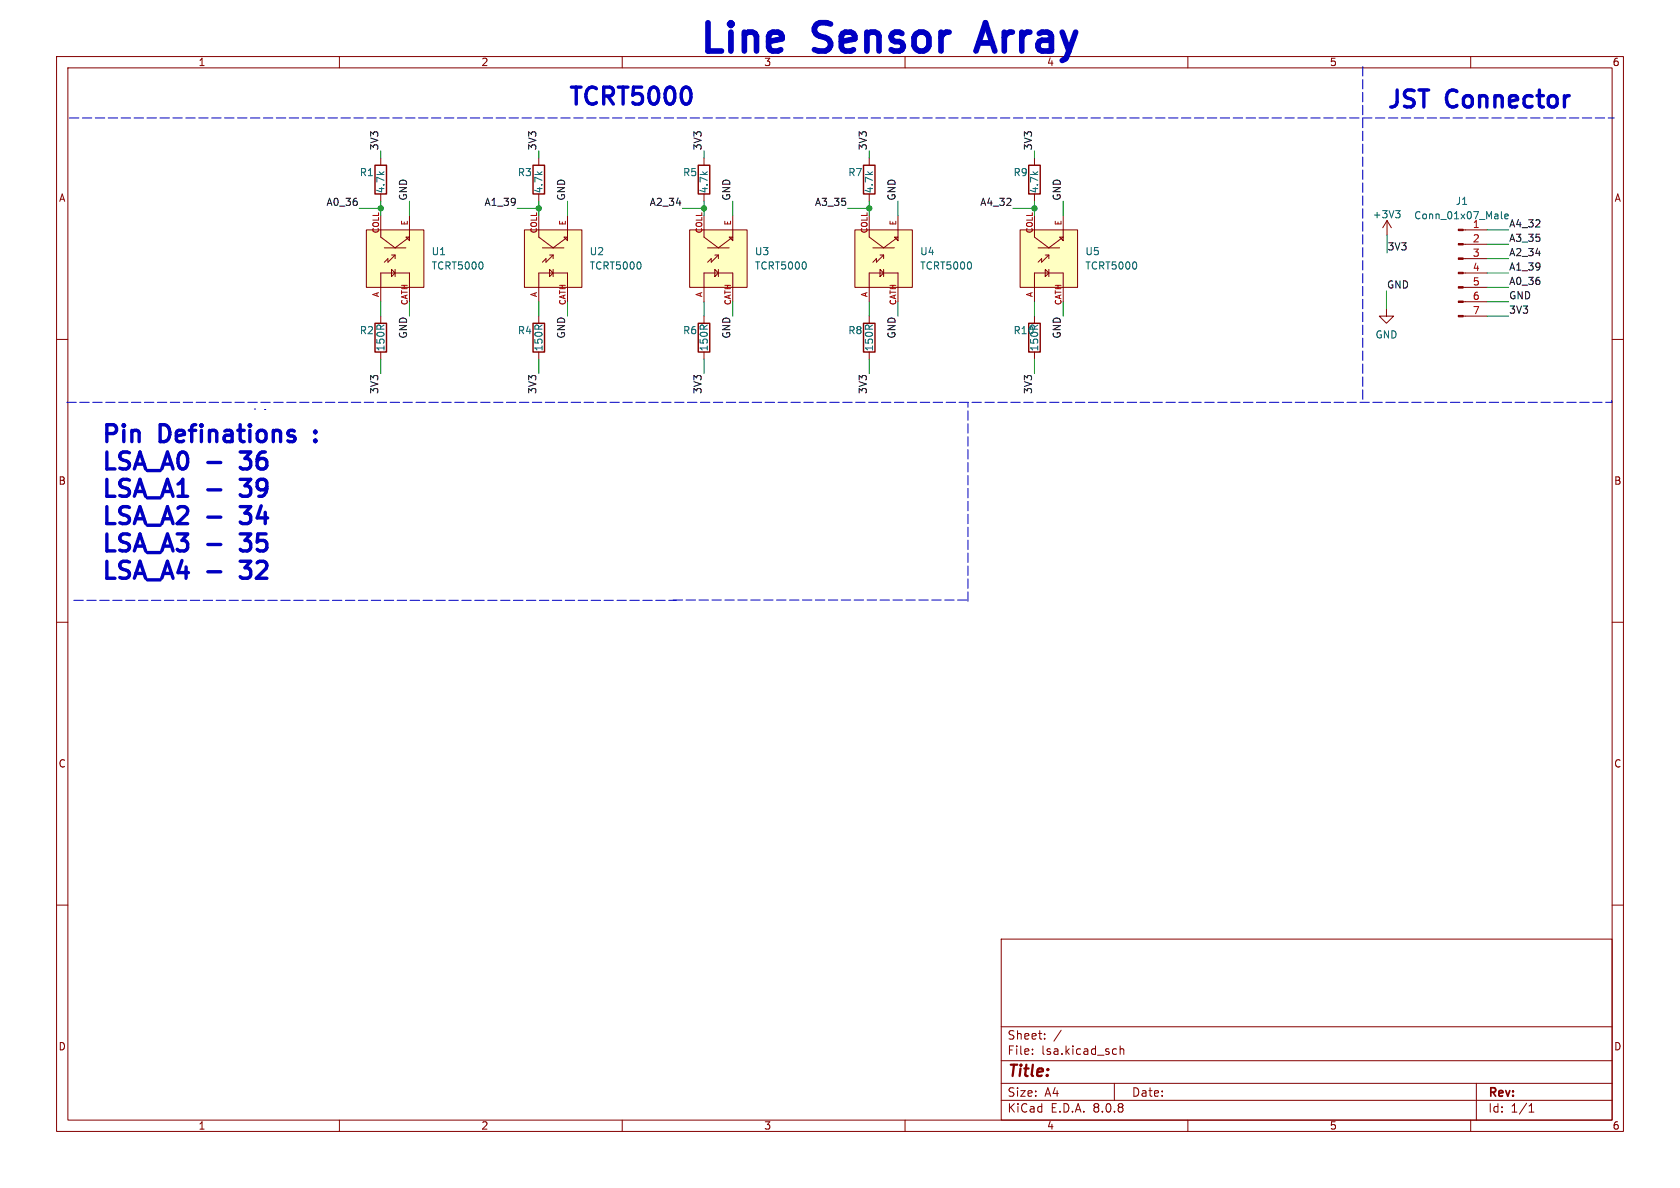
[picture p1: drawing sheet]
(kicad_sch
 (version 20231120)
 (generator "eeschema")
 (generator_version "8.0")
 (paper "A4")
 (lib_symbols
  (symbol "Connector:Conn_01x07_Male"
   (pin_names
    (offset 1.016) hide) (exclude_from_sim no) (in_bom yes) (on_board yes)
   (property "Reference" "J" (at 0 10.16 0) (effects (font (size 1.27 1.27))))
   (property "Value" "Conn_01x07_Male" (at 0 -10.16 0) (effects (font (size 1.27 1.27))))
   (property "Footprint" "" (at 0 0 0) (effects (font (size 1.27 1.27)) (hide yes)))
   (property "Datasheet" "~" (at 0 0 0) (effects (font (size 1.27 1.27)) (hide yes)))
   (property "Description" "Generic connector, single row, 01x07, script generated (kicad-library-utils/schlib/autogen/connector/)" (at 0 0 0) (effects (font (size 1.27 1.27)) (hide yes)))
   (symbol "Conn_01x07_Male_1_1"
    (polyline (pts (xy 1.27 -7.62) (xy 0.8636 -7.62)) (stroke (width 0.1524) (type default)) (fill (type none)))
    (polyline (pts (xy 1.27 -5.08) (xy 0.8636 -5.08)) (stroke (width 0.1524) (type default)) (fill (type none)))
    (polyline (pts (xy 1.27 -2.54) (xy 0.8636 -2.54)) (stroke (width 0.1524) (type default)) (fill (type none)))
    (polyline (pts (xy 1.27 0) (xy 0.8636 0)) (stroke (width 0.1524) (type default)) (fill (type none)))
    (polyline (pts (xy 1.27 2.54) (xy 0.8636 2.54)) (stroke (width 0.1524) (type default)) (fill (type none)))
    (polyline (pts (xy 1.27 5.08) (xy 0.8636 5.08)) (stroke (width 0.1524) (type default)) (fill (type none)))
    (polyline (pts (xy 1.27 7.62) (xy 0.8636 7.62)) (stroke (width 0.1524) (type default)) (fill (type none)))
    (rectangle (start 0.8636 -7.493) (end 0 -7.747) (stroke (width 0.1524) (type default)) (fill (type outline)))
    (rectangle (start 0.8636 -4.953) (end 0 -5.207) (stroke (width 0.1524) (type default)) (fill (type outline)))
    (rectangle (start 0.8636 -2.413) (end 0 -2.667) (stroke (width 0.1524) (type default)) (fill (type outline)))
    (rectangle (start 0.8636 0.127) (end 0 -0.127) (stroke (width 0.1524) (type default)) (fill (type outline)))
    (rectangle (start 0.8636 2.667) (end 0 2.413) (stroke (width 0.1524) (type default)) (fill (type outline)))
    (rectangle (start 0.8636 5.207) (end 0 4.953) (stroke (width 0.1524) (type default)) (fill (type outline)))
    (rectangle (start 0.8636 7.747) (end 0 7.493) (stroke (width 0.1524) (type default)) (fill (type outline)))
    (pin passive line (at 5.08 7.62 180) (length 3.81) (name "Pin_1" (effects (font (size 1.27 1.27)))) (number "1" (effects (font (size 1.27 1.27)))))
    (pin passive line (at 5.08 5.08 180) (length 3.81) (name "Pin_2" (effects (font (size 1.27 1.27)))) (number "2" (effects (font (size 1.27 1.27)))))
    (pin passive line (at 5.08 2.54 180) (length 3.81) (name "Pin_3" (effects (font (size 1.27 1.27)))) (number "3" (effects (font (size 1.27 1.27)))))
    (pin passive line (at 5.08 0 180) (length 3.81) (name "Pin_4" (effects (font (size 1.27 1.27)))) (number "4" (effects (font (size 1.27 1.27)))))
    (pin passive line (at 5.08 -2.54 180) (length 3.81) (name "Pin_5" (effects (font (size 1.27 1.27)))) (number "5" (effects (font (size 1.27 1.27)))))
    (pin passive line (at 5.08 -5.08 180) (length 3.81) (name "Pin_6" (effects (font (size 1.27 1.27)))) (number "6" (effects (font (size 1.27 1.27)))))
    (pin passive line (at 5.08 -7.62 180) (length 3.81) (name "Pin_7" (effects (font (size 1.27 1.27)))) (number "7" (effects (font (size 1.27 1.27)))))))
  (symbol "Device:R"
   (pin_numbers hide)
   (pin_names
    (offset 0)) (exclude_from_sim no) (in_bom yes) (on_board yes)
   (property "Reference" "R" (at 2.032 0 90) (effects (font (size 1.27 1.27))))
   (property "Value" "R" (at 0 0 90) (effects (font (size 1.27 1.27))))
   (property "Footprint" "" (at -1.778 0 90) (effects (font (size 1.27 1.27)) (hide yes)))
   (property "Datasheet" "~" (at 0 0 0) (effects (font (size 1.27 1.27)) (hide yes)))
   (property "Description" "Resistor" (at 0 0 0) (effects (font (size 1.27 1.27)) (hide yes)))
   (symbol "R_0_1"
    (rectangle (start -1.016 -2.54) (end 1.016 2.54) (stroke (width 0.254) (type default)) (fill (type none))))
   (symbol "R_1_1"
    (pin passive line (at 0 3.81 270) (length 1.27) (name "~" (effects (font (size 1.27 1.27)))) (number "1" (effects (font (size 1.27 1.27)))))
    (pin passive line (at 0 -3.81 90) (length 1.27) (name "~" (effects (font (size 1.27 1.27)))) (number "2" (effects (font (size 1.27 1.27)))))))
  (symbol "TCRT5000:TCRT5000"
   (pin_names
    (offset 1.016) hide) (exclude_from_sim no) (in_bom yes) (on_board yes)
   (property "Reference" "U" (at -5.08 5.715 0) (effects (font (size 1.27 1.27)) (justify left bottom)))
   (property "Value" "TCRT5000" (at -5.08 -5.715 0) (effects (font (size 1.27 1.27)) (justify left bottom)))
   (property "Footprint" "OPTO_TCRT5000" (at 0 0 0) (effects (font (size 1.27 1.27)) (justify left bottom) (hide yes)))
   (property "Datasheet" "" (at 0 0 0) (effects (font (size 1.27 1.27)) (justify left bottom) (hide yes)))
   (property "Description" "" (at 0 0 0) (effects (font (size 1.27 1.27)) (hide yes)))
   (property "MAXIMUM_PACKAGE_HEIGHT" "7.2mm" (at 0 0 0) (effects (font (size 1.27 1.27)) (justify left bottom) (hide yes)))
   (property "STANDARD" "Manufacturer recommendations" (at 0 0 0) (effects (font (size 1.27 1.27)) (justify left bottom) (hide yes)))
   (property "PARTREV" "1.7" (at 0 0 0) (effects (font (size 1.27 1.27)) (justify left bottom) (hide yes)))
   (property "MANUFACTURER" "Vishay" (at 0 0 0) (effects (font (size 1.27 1.27)) (justify left bottom) (hide yes)))
   (property "ki_locked" "" (at 0 0 0) (effects (font (size 1.27 1.27))))
   (symbol "TCRT5000_0_0"
    (rectangle (start -5.08 -5.08) (end 5.08 5.08) (stroke (width 0.1524) (type default)) (fill (type background)))
    (polyline (pts (xy -5.08 2.54) (xy -2.54 2.54)) (stroke (width 0.1524) (type default)) (fill (type none)))
    (polyline (pts (xy -3.175 0) (xy -1.905 0)) (stroke (width 0.1524) (type default)) (fill (type none)))
    (polyline (pts (xy -2.54 -2.54) (xy -5.08 -2.54)) (stroke (width 0.1524) (type default)) (fill (type none)))
    (polyline (pts (xy -2.54 2.54) (xy -2.54 -2.54)) (stroke (width 0.1524) (type default)) (fill (type none)))
    (polyline (pts (xy -0.635 1.27) (xy 0.635 0)) (stroke (width 0.1524) (type default)) (fill (type none)))
    (polyline (pts (xy -0.635 1.905) (xy 0 1.27)) (stroke (width 0.1524) (type default)) (fill (type none)))
    (polyline (pts (xy 0 1.27) (xy -0.635 1.27)) (stroke (width 0.1524) (type default)) (fill (type none)))
    (polyline (pts (xy 0.635 0) (xy 0 0)) (stroke (width 0.1524) (type default)) (fill (type none)))
    (polyline (pts (xy 0.635 0.635) (xy 0.635 0)) (stroke (width 0.1524) (type default)) (fill (type none)))
    (polyline (pts (xy 1.905 0) (xy 1.905 -1.905)) (stroke (width 0.1524) (type default)) (fill (type none)))
    (polyline (pts (xy 1.905 0) (xy 3.81 -2.54)) (stroke (width 0.1524) (type default)) (fill (type none)))
    (polyline (pts (xy 1.905 0) (xy 3.81 2.54)) (stroke (width 0.1524) (type default)) (fill (type none)))
    (polyline (pts (xy 1.905 1.905) (xy 1.905 0)) (stroke (width 0.1524) (type default)) (fill (type none)))
    (polyline (pts (xy 3.81 -2.54) (xy 5.08 -2.54)) (stroke (width 0.1524) (type default)) (fill (type none)))
    (polyline (pts (xy 3.81 2.54) (xy 5.08 2.54)) (stroke (width 0.1524) (type default)) (fill (type none)))
    (polyline (pts (xy -3.175 0.635) (xy -1.905 0.635) (xy -2.54 0) (xy -3.175 0.635)) (stroke (width 0.1524) (type default)) (fill (type background)))
    (polyline (pts (xy 3.175 -2.54) (xy 3.81 -2.54) (xy 3.81 -1.905) (xy 3.175 -2.54)) (stroke (width 0.1524) (type default)) (fill (type background)))
    (pin passive line (at -7.62 2.54 0) (length 2.54) (name "~" (effects (font (size 1.016 1.016)))) (number "A" (effects (font (size 1.016 1.016)))))
    (pin passive line (at -7.62 -2.54 0) (length 2.54) (name "~" (effects (font (size 1.016 1.016)))) (number "CATH" (effects (font (size 1.016 1.016)))))
    (pin passive line (at 7.62 2.54 180) (length 2.54) (name "~" (effects (font (size 1.016 1.016)))) (number "COLL" (effects (font (size 1.016 1.016)))))
    (pin passive line (at 7.62 -2.54 180) (length 2.54) (name "~" (effects (font (size 1.016 1.016)))) (number "E" (effects (font (size 1.016 1.016)))))))
  (symbol "power:+3V3"
   (power)
   (pin_names
    (offset 0)) (exclude_from_sim no) (in_bom yes) (on_board yes)
   (property "Reference" "#PWR" (at 0 -3.81 0) (effects (font (size 1.27 1.27)) (hide yes)))
   (property "Value" "+3V3" (at 0 3.556 0) (effects (font (size 1.27 1.27))))
   (property "Footprint" "" (at 0 0 0) (effects (font (size 1.27 1.27)) (hide yes)))
   (property "Datasheet" "" (at 0 0 0) (effects (font (size 1.27 1.27)) (hide yes)))
   (property "Description" "Power symbol creates a global label with name \"+3V3\"" (at 0 0 0) (effects (font (size 1.27 1.27)) (hide yes)))
   (symbol "+3V3_0_1"
    (polyline (pts (xy -0.762 1.27) (xy 0 2.54)) (stroke (width 0) (type default)) (fill (type none)))
    (polyline (pts (xy 0 0) (xy 0 2.54)) (stroke (width 0) (type default)) (fill (type none)))
    (polyline (pts (xy 0 2.54) (xy 0.762 1.27)) (stroke (width 0) (type default)) (fill (type none))))
   (symbol "+3V3_1_1"
    (pin power_in line (at 0 0 90) (length 0) hide (name "+3V3" (effects (font (size 1.27 1.27)))) (number "1" (effects (font (size 1.27 1.27)))))))
  (symbol "power:GND"
   (power)
   (pin_names
    (offset 0)) (exclude_from_sim no) (in_bom yes) (on_board yes)
   (property "Reference" "#PWR" (at 0 -6.35 0) (effects (font (size 1.27 1.27)) (hide yes)))
   (property "Value" "GND" (at 0 -3.81 0) (effects (font (size 1.27 1.27))))
   (property "Footprint" "" (at 0 0 0) (effects (font (size 1.27 1.27)) (hide yes)))
   (property "Datasheet" "" (at 0 0 0) (effects (font (size 1.27 1.27)) (hide yes)))
   (property "Description" "Power symbol creates a global label with name \"GND\" , ground" (at 0 0 0) (effects (font (size 1.27 1.27)) (hide yes)))
   (symbol "GND_0_1"
    (polyline (pts (xy 0 0) (xy 0 -1.27) (xy 1.27 -1.27) (xy 0 -2.54) (xy -1.27 -1.27) (xy 0 -1.27)) (stroke (width 0) (type default)) (fill (type none))))
   (symbol "GND_1_1"
    (pin power_in line (at 0 0 270) (length 0) hide (name "GND" (effects (font (size 1.27 1.27)))) (number "1" (effects (font (size 1.27 1.27))))))))
 (junction
  (at 182.88 36.83)
  (diameter 0)
  (color 0 0 0 0))
 (junction
  (at 124.46 36.83)
  (diameter 0)
  (color 0 0 0 0))
 (junction
  (at 153.67 36.83)
  (diameter 0)
  (color 0 0 0 0))
 (junction
  (at 67.31 36.83)
  (diameter 0)
  (color 0 0 0 0))
 (junction
  (at 95.25 36.83)
  (diameter 0)
  (color 0 0 0 0))
 (wire
  (pts (xy 153.67 63.5) (xy 153.67 66.04))
  (stroke (width 0) (type default)))
 (wire
  (pts (xy 100.33 35.56) (xy 100.33 38.1))
  (stroke (width 0) (type default)))
 (wire
  (pts (xy 182.88 53.34) (xy 182.88 55.88))
  (stroke (width 0) (type default)))
 (wire
  (pts (xy 245.2116 41.529) (xy 245.2116 44.704))
  (stroke (width 0) (type default)))
 (wire
  (pts (xy 187.96 35.56) (xy 187.96 38.1))
  (stroke (width 0) (type default)))
 (wire
  (pts (xy 179.07 36.83) (xy 182.88 36.83))
  (stroke (width 0) (type default)))
 (wire
  (pts (xy 72.39 35.56) (xy 72.39 38.1))
  (stroke (width 0) (type default)))
 (polyline
  (pts (xy 284.9372 70.7898) (xy 284.9372 71.12))
  (stroke (width 0) (type dash)))
 (wire
  (pts (xy 187.96 53.34) (xy 187.96 55.88))
  (stroke (width 0) (type default)))
 (wire
  (pts (xy 182.88 36.83) (xy 182.88 38.1))
  (stroke (width 0) (type default)))
 (wire
  (pts (xy 262.89 50.8) (xy 266.7 50.8))
  (stroke (width 0) (type default)))
 (wire
  (pts (xy 72.39 53.34) (xy 72.39 55.88))
  (stroke (width 0) (type default)))
 (wire
  (pts (xy 95.25 26.67) (xy 95.25 27.94))
  (stroke (width 0) (type default)))
 (wire
  (pts (xy 245.11 54.61) (xy 245.11 51.435))
  (stroke (width 0) (type default)))
 (polyline
  (pts (xy 240.919 11.7602) (xy 240.919 70.9422))
  (stroke (width 0) (type dash)))
 (wire
  (pts (xy 67.31 35.56) (xy 67.31 36.83))
  (stroke (width 0) (type default)))
 (wire
  (pts (xy 262.89 53.34) (xy 266.7 53.34))
  (stroke (width 0) (type default)))
 (wire
  (pts (xy 63.5 36.83) (xy 67.31 36.83))
  (stroke (width 0) (type default)))
 (wire
  (pts (xy 100.33 53.34) (xy 100.33 55.88))
  (stroke (width 0) (type default)))
 (wire
  (pts (xy 129.54 35.56) (xy 129.54 38.1))
  (stroke (width 0) (type default)))
 (polyline
  (pts (xy 46.99 72.39) (xy 46.7614 72.39))
  (stroke (width 0) (type dash)))
 (wire
  (pts (xy 95.25 35.56) (xy 95.25 36.83))
  (stroke (width 0) (type default)))
 (wire
  (pts (xy 124.46 53.34) (xy 124.46 55.88))
  (stroke (width 0) (type default)))
 (wire
  (pts (xy 95.25 36.83) (xy 95.25 38.1))
  (stroke (width 0) (type default)))
 (wire
  (pts (xy 120.65 36.83) (xy 124.46 36.83))
  (stroke (width 0) (type default)))
 (wire
  (pts (xy 95.25 53.34) (xy 95.25 55.88))
  (stroke (width 0) (type default)))
 (wire
  (pts (xy 182.88 63.5) (xy 182.88 66.04))
  (stroke (width 0) (type default)))
 (wire
  (pts (xy 124.46 35.56) (xy 124.46 36.83))
  (stroke (width 0) (type default)))
 (polyline
  (pts (xy 44.958 72.3138) (xy 45.1866 72.3138))
  (stroke (width 0) (type dash)))
 (wire
  (pts (xy 182.88 35.56) (xy 182.88 36.83))
  (stroke (width 0) (type default)))
 (wire
  (pts (xy 262.89 40.64) (xy 266.7 40.64))
  (stroke (width 0) (type default)))
 (wire
  (pts (xy 262.89 55.88) (xy 266.7 55.88))
  (stroke (width 0) (type default)))
 (wire
  (pts (xy 95.25 63.5) (xy 95.25 66.04))
  (stroke (width 0) (type default)))
 (wire
  (pts (xy 153.67 53.34) (xy 153.67 55.88))
  (stroke (width 0) (type default)))
 (wire
  (pts (xy 262.89 48.26) (xy 266.7 48.26))
  (stroke (width 0) (type default)))
 (wire
  (pts (xy 67.31 26.67) (xy 67.31 27.94))
  (stroke (width 0) (type default)))
 (wire
  (pts (xy 129.54 53.34) (xy 129.54 55.88))
  (stroke (width 0) (type default)))
 (wire
  (pts (xy 153.67 36.83) (xy 153.67 38.1))
  (stroke (width 0) (type default)))
 (wire
  (pts (xy 149.86 36.83) (xy 153.67 36.83))
  (stroke (width 0) (type default)))
 (wire
  (pts (xy 158.75 35.56) (xy 158.75 38.1))
  (stroke (width 0) (type default)))
 (wire
  (pts (xy 124.46 36.83) (xy 124.46 38.1))
  (stroke (width 0) (type default)))
 (polyline
  (pts (xy 12.2682 20.8534) (xy 285.3944 20.8534))
  (stroke (width 0) (type dash)))
 (wire
  (pts (xy 67.31 36.83) (xy 67.31 38.1))
  (stroke (width 0) (type default)))
 (wire
  (pts (xy 262.89 45.72) (xy 266.7 45.72))
  (stroke (width 0) (type default)))
 (wire
  (pts (xy 262.89 43.18) (xy 266.7 43.18))
  (stroke (width 0) (type default)))
 (polyline
  (pts (xy 118.999 106.0704) (xy 171.069 106.0704))
  (stroke (width 0) (type dash)))
 (polyline
  (pts (xy 171.1198 106.299) (xy 171.1198 71.2216))
  (stroke (width 0) (type dash)))
 (wire
  (pts (xy 182.88 26.67) (xy 182.88 27.94))
  (stroke (width 0) (type default)))
 (wire
  (pts (xy 91.44 36.83) (xy 95.25 36.83))
  (stroke (width 0) (type default)))
 (polyline
  (pts (xy 13.0556 106.1212) (xy 119.5324 106.1212))
  (stroke (width 0) (type dash)))
 (wire
  (pts (xy 153.67 26.67) (xy 153.67 27.94))
  (stroke (width 0) (type default)))
 (polyline
  (pts (xy 11.811 71.12) (xy 284.9372 71.12))
  (stroke (width 0) (type dash)))
 (wire
  (pts (xy 124.46 26.67) (xy 124.46 27.94))
  (stroke (width 0) (type default)))
 (wire
  (pts (xy 158.75 53.34) (xy 158.75 55.88))
  (stroke (width 0) (type default)))
 (wire
  (pts (xy 124.46 63.5) (xy 124.46 66.04))
  (stroke (width 0) (type default)))
 (wire
  (pts (xy 67.31 53.34) (xy 67.31 55.88))
  (stroke (width 0) (type default)))
 (wire
  (pts (xy 153.67 35.56) (xy 153.67 36.83))
  (stroke (width 0) (type default)))
 (wire
  (pts (xy 67.31 63.5) (xy 67.31 66.04))
  (stroke (width 0) (type default)))
 (text "JST Connector"
  (exclude_from_sim no)
  (at 245.0338 19.558 0)
  (effects (font (size 3 3)
    (bold yes)) (justify left bottom)))
 (text "Line Sensor Array"
  (exclude_from_sim no)
  (at 123.317 9.9314 0)
  (effects (font (size 5 5) (thickness 1)
    (bold yes)) (justify left bottom)))
 (text "TCRT5000"
  (exclude_from_sim no)
  (at 100.33 19.05 0)
  (effects (font (size 3 3) (thickness 0.6)
    (bold yes)) (justify left bottom)))
 (text "Pin Definations :\nLSA_A0 - 36\nLSA_A1 - 39\nLSA_A2 - 34\nLSA_A3 - 35\nLSA_A4 - 32"
  (exclude_from_sim no)
  (at 17.78 102.87 0)
  (effects (font (size 3 3) (thickness 0.6)
    (bold yes)) (justify left bottom)))
 (label "3V3"
  (at 124.46 66.04 270)
  (effects (font (size 1.27 1.27)) (justify right bottom)))
 (label "GND"
  (at 100.33 55.88 270)
  (effects (font (size 1.27 1.27)) (justify right bottom)))
 (label "GND"
  (at 158.75 35.56 90)
  (effects (font (size 1.27 1.27)) (justify left bottom)))
 (label "3V3"
  (at 182.88 26.67 90)
  (effects (font (size 1.27 1.27)) (justify left bottom)))
 (label "A3_35"
  (at 266.7 43.18 0)
  (effects (font (size 1.27 1.27)) (justify left bottom)))
 (label "A1_39"
  (at 266.7 48.26 0)
  (effects (font (size 1.27 1.27)) (justify left bottom)))
 (label "GND"
  (at 129.54 35.56 90)
  (effects (font (size 1.27 1.27)) (justify left bottom)))
 (label "GND"
  (at 266.7 53.34 0)
  (effects (font (size 1.27 1.27)) (justify left bottom)))
 (label "GND"
  (at 129.54 55.88 270)
  (effects (font (size 1.27 1.27)) (justify right bottom)))
 (label "A0_36"
  (at 266.7 50.8 0)
  (effects (font (size 1.27 1.27)) (justify left bottom)))
 (label "GND"
  (at 72.39 35.56 90)
  (effects (font (size 1.27 1.27)) (justify left bottom)))
 (label "3V3"
  (at 67.31 66.04 270)
  (effects (font (size 1.27 1.27)) (justify right bottom)))
 (label "A4_32"
  (at 179.07 36.83 180)
  (effects (font (size 1.27 1.27)) (justify right bottom)))
 (label "GND"
  (at 245.11 51.435 0)
  (effects (font (size 1.27 1.27)) (justify left bottom)))
 (label "A2_34"
  (at 120.65 36.83 180)
  (effects (font (size 1.27 1.27)) (justify right bottom)))
 (label "A4_32"
  (at 266.7 40.64 0)
  (effects (font (size 1.27 1.27)) (justify left bottom)))
 (label "GND"
  (at 187.96 55.88 270)
  (effects (font (size 1.27 1.27)) (justify right bottom)))
 (label "3V3"
  (at 95.25 26.67 90)
  (effects (font (size 1.27 1.27)) (justify left bottom)))
 (label "GND"
  (at 72.39 55.88 270)
  (effects (font (size 1.27 1.27)) (justify right bottom)))
 (label "3V3"
  (at 153.67 26.67 90)
  (effects (font (size 1.27 1.27)) (justify left bottom)))
 (label "GND"
  (at 100.33 35.56 90)
  (effects (font (size 1.27 1.27)) (justify left bottom)))
 (label "3V3"
  (at 153.67 66.04 270)
  (effects (font (size 1.27 1.27)) (justify right bottom)))
 (label "GND"
  (at 158.75 55.88 270)
  (effects (font (size 1.27 1.27)) (justify right bottom)))
 (label "A2_34"
  (at 266.7 45.72 0)
  (effects (font (size 1.27 1.27)) (justify left bottom)))
 (label "3V3"
  (at 124.46 26.67 90)
  (effects (font (size 1.27 1.27)) (justify left bottom)))
 (label "3V3"
  (at 95.25 66.04 270)
  (effects (font (size 1.27 1.27)) (justify right bottom)))
 (label "3V3"
  (at 245.2116 44.704 0)
  (effects (font (size 1.27 1.27)) (justify left bottom)))
 (label "A1_39"
  (at 91.44 36.83 180)
  (effects (font (size 1.27 1.27)) (justify right bottom)))
 (label "3V3"
  (at 266.7 55.88 0)
  (effects (font (size 1.27 1.27)) (justify left bottom)))
 (label "GND"
  (at 187.96 35.56 90)
  (effects (font (size 1.27 1.27)) (justify left bottom)))
 (label "3V3"
  (at 182.88 66.04 270)
  (effects (font (size 1.27 1.27)) (justify right bottom)))
 (label "A3_35"
  (at 149.86 36.83 180)
  (effects (font (size 1.27 1.27)) (justify right bottom)))
 (label "3V3"
  (at 67.31 26.67 90)
  (effects (font (size 1.27 1.27)) (justify left bottom)))
 (label "A0_36"
  (at 63.5 36.83 180)
  (effects (font (size 1.27 1.27)) (justify right bottom)))
 (symbol
  (lib_id "Device:R")
  (at 95.25 31.75 0)
  (unit 1)
  (exclude_from_sim no)
  (in_bom yes)
  (on_board yes)
  (dnp no)
  (property "Reference" "R3" (at 91.44 30.48 0) (effects (font (size 1.27 1.27)) (justify left)))
  (property "Value" "4.7k" (at 95.25 34.29 90) (effects (font (size 1.27 1.27)) (justify left)))
  (property "Footprint" "Resistor_SMD:R_1206_3216Metric_Pad1.30x1.75mm_HandSolder" (at 93.472 31.75 90) (effects (font (size 1.27 1.27)) (hide yes)))
  (property "Datasheet" "~" (at 95.25 31.75 0) (effects (font (size 1.27 1.27)) (hide yes)))
  (property "Description" "" (at 95.25 31.75 0) (effects (font (size 1.27 1.27)) (hide yes)))
  (pin "1")
  (pin "2"))
 (symbol
  (lib_id "Device:R")
  (at 182.88 59.69 0)
  (unit 1)
  (exclude_from_sim no)
  (in_bom yes)
  (on_board yes)
  (dnp no)
  (property "Reference" "R10" (at 179.07 58.42 0) (effects (font (size 1.27 1.27)) (justify left)))
  (property "Value" "150R" (at 182.88 62.23 90) (effects (font (size 1.27 1.27)) (justify left)))
  (property "Footprint" "Resistor_SMD:R_1206_3216Metric_Pad1.30x1.75mm_HandSolder" (at 181.102 59.69 90) (effects (font (size 1.27 1.27)) (hide yes)))
  (property "Datasheet" "~" (at 182.88 59.69 0) (effects (font (size 1.27 1.27)) (hide yes)))
  (property "Description" "" (at 182.88 59.69 0) (effects (font (size 1.27 1.27)) (hide yes)))
  (pin "1")
  (pin "2"))
 (symbol
  (lib_id "Device:R")
  (at 182.88 31.75 0)
  (unit 1)
  (exclude_from_sim no)
  (in_bom yes)
  (on_board yes)
  (dnp no)
  (property "Reference" "R9" (at 179.07 30.48 0) (effects (font (size 1.27 1.27)) (justify left)))
  (property "Value" "4.7k" (at 182.88 34.29 90) (effects (font (size 1.27 1.27)) (justify left)))
  (property "Footprint" "Resistor_SMD:R_1206_3216Metric_Pad1.30x1.75mm_HandSolder" (at 181.102 31.75 90) (effects (font (size 1.27 1.27)) (hide yes)))
  (property "Datasheet" "~" (at 182.88 31.75 0) (effects (font (size 1.27 1.27)) (hide yes)))
  (property "Description" "" (at 182.88 31.75 0) (effects (font (size 1.27 1.27)) (hide yes)))
  (pin "1")
  (pin "2"))
 (symbol
  (lib_id "TCRT5000:TCRT5000")
  (at 185.42 45.72 90)
  (unit 1)
  (exclude_from_sim no)
  (in_bom yes)
  (on_board yes)
  (dnp no)
  (fields_autoplaced yes)
  (property "Reference" "U5" (at 191.77 44.4499 90) (effects (font (size 1.27 1.27)) (justify right)))
  (property "Value" "TCRT5000" (at 191.77 46.9899 90) (effects (font (size 1.27 1.27)) (justify right)))
  (property "Footprint" "TCRT5000:OPTO_TCRT5000" (at 185.42 45.72 0) (effects (font (size 1.27 1.27)) (justify left bottom) (hide yes)))
  (property "Datasheet" "" (at 185.42 45.72 0) (effects (font (size 1.27 1.27)) (justify left bottom) (hide yes)))
  (property "Description" "" (at 185.42 45.72 0) (effects (font (size 1.27 1.27)) (hide yes)))
  (property "MAXIMUM_PACKAGE_HEIGHT" "7.2mm" (at 185.42 45.72 0) (effects (font (size 1.27 1.27)) (justify left bottom) (hide yes)))
  (property "STANDARD" "Manufacturer recommendations" (at 185.42 45.72 0) (effects (font (size 1.27 1.27)) (justify left bottom) (hide yes)))
  (property "PARTREV" "1.7" (at 185.42 45.72 0) (effects (font (size 1.27 1.27)) (justify left bottom) (hide yes)))
  (property "MANUFACTURER" "Vishay" (at 185.42 45.72 0) (effects (font (size 1.27 1.27)) (justify left bottom) (hide yes)))
  (pin "A")
  (pin "CATH")
  (pin "COLL")
  (pin "E"))
 (symbol
  (lib_id "Device:R")
  (at 124.46 31.75 0)
  (unit 1)
  (exclude_from_sim no)
  (in_bom yes)
  (on_board yes)
  (dnp no)
  (property "Reference" "R5" (at 120.65 30.48 0) (effects (font (size 1.27 1.27)) (justify left)))
  (property "Value" "4.7k" (at 124.46 34.29 90) (effects (font (size 1.27 1.27)) (justify left)))
  (property "Footprint" "Resistor_SMD:R_1206_3216Metric_Pad1.30x1.75mm_HandSolder" (at 122.682 31.75 90) (effects (font (size 1.27 1.27)) (hide yes)))
  (property "Datasheet" "~" (at 124.46 31.75 0) (effects (font (size 1.27 1.27)) (hide yes)))
  (property "Description" "" (at 124.46 31.75 0) (effects (font (size 1.27 1.27)) (hide yes)))
  (pin "1")
  (pin "2"))
 (symbol
  (lib_id "Device:R")
  (at 67.31 59.69 0)
  (unit 1)
  (exclude_from_sim no)
  (in_bom yes)
  (on_board yes)
  (dnp no)
  (property "Reference" "R2" (at 63.5 58.42 0) (effects (font (size 1.27 1.27)) (justify left)))
  (property "Value" "150R" (at 67.31 62.23 90) (effects (font (size 1.27 1.27)) (justify left)))
  (property "Footprint" "Resistor_SMD:R_1206_3216Metric_Pad1.30x1.75mm_HandSolder" (at 65.532 59.69 90) (effects (font (size 1.27 1.27)) (hide yes)))
  (property "Datasheet" "~" (at 67.31 59.69 0) (effects (font (size 1.27 1.27)) (hide yes)))
  (property "Description" "" (at 67.31 59.69 0) (effects (font (size 1.27 1.27)) (hide yes)))
  (pin "1")
  (pin "2"))
 (symbol
  (lib_id "Device:R")
  (at 153.67 59.69 0)
  (unit 1)
  (exclude_from_sim no)
  (in_bom yes)
  (on_board yes)
  (dnp no)
  (property "Reference" "R8" (at 149.86 58.42 0) (effects (font (size 1.27 1.27)) (justify left)))
  (property "Value" "150R" (at 153.67 62.23 90) (effects (font (size 1.27 1.27)) (justify left)))
  (property "Footprint" "Resistor_SMD:R_1206_3216Metric_Pad1.30x1.75mm_HandSolder" (at 151.892 59.69 90) (effects (font (size 1.27 1.27)) (hide yes)))
  (property "Datasheet" "~" (at 153.67 59.69 0) (effects (font (size 1.27 1.27)) (hide yes)))
  (property "Description" "" (at 153.67 59.69 0) (effects (font (size 1.27 1.27)) (hide yes)))
  (pin "1")
  (pin "2"))
 (symbol
  (lib_id "TCRT5000:TCRT5000")
  (at 127 45.72 90)
  (unit 1)
  (exclude_from_sim no)
  (in_bom yes)
  (on_board yes)
  (dnp no)
  (fields_autoplaced yes)
  (property "Reference" "U3" (at 133.35 44.4499 90) (effects (font (size 1.27 1.27)) (justify right)))
  (property "Value" "TCRT5000" (at 133.35 46.9899 90) (effects (font (size 1.27 1.27)) (justify right)))
  (property "Footprint" "TCRT5000:OPTO_TCRT5000" (at 127 45.72 0) (effects (font (size 1.27 1.27)) (justify left bottom) (hide yes)))
  (property "Datasheet" "" (at 127 45.72 0) (effects (font (size 1.27 1.27)) (justify left bottom) (hide yes)))
  (property "Description" "" (at 127 45.72 0) (effects (font (size 1.27 1.27)) (hide yes)))
  (property "MAXIMUM_PACKAGE_HEIGHT" "7.2mm" (at 127 45.72 0) (effects (font (size 1.27 1.27)) (justify left bottom) (hide yes)))
  (property "STANDARD" "Manufacturer recommendations" (at 127 45.72 0) (effects (font (size 1.27 1.27)) (justify left bottom) (hide yes)))
  (property "PARTREV" "1.7" (at 127 45.72 0) (effects (font (size 1.27 1.27)) (justify left bottom) (hide yes)))
  (property "MANUFACTURER" "Vishay" (at 127 45.72 0) (effects (font (size 1.27 1.27)) (justify left bottom) (hide yes)))
  (pin "A")
  (pin "CATH")
  (pin "COLL")
  (pin "E"))
 (symbol
  (lib_id "Device:R")
  (at 124.46 59.69 0)
  (unit 1)
  (exclude_from_sim no)
  (in_bom yes)
  (on_board yes)
  (dnp no)
  (property "Reference" "R6" (at 120.65 58.42 0) (effects (font (size 1.27 1.27)) (justify left)))
  (property "Value" "150R" (at 124.46 62.23 90) (effects (font (size 1.27 1.27)) (justify left)))
  (property "Footprint" "Resistor_SMD:R_1206_3216Metric_Pad1.30x1.75mm_HandSolder" (at 122.682 59.69 90) (effects (font (size 1.27 1.27)) (hide yes)))
  (property "Datasheet" "~" (at 124.46 59.69 0) (effects (font (size 1.27 1.27)) (hide yes)))
  (property "Description" "" (at 124.46 59.69 0) (effects (font (size 1.27 1.27)) (hide yes)))
  (pin "1")
  (pin "2"))
 (symbol
  (lib_id "Device:R")
  (at 153.67 31.75 0)
  (unit 1)
  (exclude_from_sim no)
  (in_bom yes)
  (on_board yes)
  (dnp no)
  (property "Reference" "R7" (at 149.86 30.48 0) (effects (font (size 1.27 1.27)) (justify left)))
  (property "Value" "4.7k" (at 153.67 34.29 90) (effects (font (size 1.27 1.27)) (justify left)))
  (property "Footprint" "Resistor_SMD:R_1206_3216Metric_Pad1.30x1.75mm_HandSolder" (at 151.892 31.75 90) (effects (font (size 1.27 1.27)) (hide yes)))
  (property "Datasheet" "~" (at 153.67 31.75 0) (effects (font (size 1.27 1.27)) (hide yes)))
  (property "Description" "" (at 153.67 31.75 0) (effects (font (size 1.27 1.27)) (hide yes)))
  (pin "1")
  (pin "2"))
 (symbol
  (lib_id "power:GND")
  (at 245.11 54.61 0)
  (unit 1)
  (exclude_from_sim no)
  (in_bom yes)
  (on_board yes)
  (dnp no)
  (fields_autoplaced yes)
  (property "Reference" "#PWR0117" (at 245.11 60.96 0) (effects (font (size 1.27 1.27)) (hide yes)))
  (property "Value" "GND" (at 245.11 59.1725 0) (effects (font (size 1.27 1.27))))
  (property "Footprint" "" (at 245.11 54.61 0) (effects (font (size 1.27 1.27)) (hide yes)))
  (property "Datasheet" "" (at 245.11 54.61 0) (effects (font (size 1.27 1.27)) (hide yes)))
  (property "Description" "" (at 245.11 54.61 0) (effects (font (size 1.27 1.27)) (hide yes)))
  (pin "1"))
 (symbol
  (lib_id "Device:R")
  (at 95.25 59.69 0)
  (unit 1)
  (exclude_from_sim no)
  (in_bom yes)
  (on_board yes)
  (dnp no)
  (property "Reference" "R4" (at 91.44 58.42 0) (effects (font (size 1.27 1.27)) (justify left)))
  (property "Value" "150R" (at 95.25 62.23 90) (effects (font (size 1.27 1.27)) (justify left)))
  (property "Footprint" "Resistor_SMD:R_1206_3216Metric_Pad1.30x1.75mm_HandSolder" (at 93.472 59.69 90) (effects (font (size 1.27 1.27)) (hide yes)))
  (property "Datasheet" "~" (at 95.25 59.69 0) (effects (font (size 1.27 1.27)) (hide yes)))
  (property "Description" "" (at 95.25 59.69 0) (effects (font (size 1.27 1.27)) (hide yes)))
  (pin "1")
  (pin "2"))
 (symbol
  (lib_id "Connector:Conn_01x07_Male")
  (at 257.81 48.26 0)
  (unit 1)
  (exclude_from_sim no)
  (in_bom yes)
  (on_board yes)
  (dnp no)
  (fields_autoplaced yes)
  (property "Reference" "J1" (at 258.445 35.56 0) (effects (font (size 1.27 1.27))))
  (property "Value" "Conn_01x07_Male" (at 258.445 38.1 0) (effects (font (size 1.27 1.27))))
  (property "Footprint" "Connector_PinHeader_2.54mm:PinHeader_1x07_P2.54mm_Vertical" (at 257.81 48.26 0) (effects (font (size 1.27 1.27)) (hide yes)))
  (property "Datasheet" "~" (at 257.81 48.26 0) (effects (font (size 1.27 1.27)) (hide yes)))
  (property "Description" "" (at 257.81 48.26 0) (effects (font (size 1.27 1.27)) (hide yes)))
  (pin "1")
  (pin "2")
  (pin "3")
  (pin "4")
  (pin "5")
  (pin "6")
  (pin "7"))
 (symbol
  (lib_id "TCRT5000:TCRT5000")
  (at 69.85 45.72 90)
  (unit 1)
  (exclude_from_sim no)
  (in_bom yes)
  (on_board yes)
  (dnp no)
  (fields_autoplaced yes)
  (property "Reference" "U1" (at 76.2 44.4499 90) (effects (font (size 1.27 1.27)) (justify right)))
  (property "Value" "TCRT5000" (at 76.2 46.9899 90) (effects (font (size 1.27 1.27)) (justify right)))
  (property "Footprint" "TCRT5000:OPTO_TCRT5000" (at 69.85 45.72 0) (effects (font (size 1.27 1.27)) (justify left bottom) (hide yes)))
  (property "Datasheet" "" (at 69.85 45.72 0) (effects (font (size 1.27 1.27)) (justify left bottom) (hide yes)))
  (property "Description" "" (at 69.85 45.72 0) (effects (font (size 1.27 1.27)) (hide yes)))
  (property "MAXIMUM_PACKAGE_HEIGHT" "7.2mm" (at 69.85 45.72 0) (effects (font (size 1.27 1.27)) (justify left bottom) (hide yes)))
  (property "STANDARD" "Manufacturer recommendations" (at 69.85 45.72 0) (effects (font (size 1.27 1.27)) (justify left bottom) (hide yes)))
  (property "PARTREV" "1.7" (at 69.85 45.72 0) (effects (font (size 1.27 1.27)) (justify left bottom) (hide yes)))
  (property "MANUFACTURER" "Vishay" (at 69.85 45.72 0) (effects (font (size 1.27 1.27)) (justify left bottom) (hide yes)))
  (pin "A")
  (pin "CATH")
  (pin "COLL")
  (pin "E"))
 (symbol
  (lib_id "TCRT5000:TCRT5000")
  (at 156.21 45.72 90)
  (unit 1)
  (exclude_from_sim no)
  (in_bom yes)
  (on_board yes)
  (dnp no)
  (fields_autoplaced yes)
  (property "Reference" "U4" (at 162.56 44.4499 90) (effects (font (size 1.27 1.27)) (justify right)))
  (property "Value" "TCRT5000" (at 162.56 46.9899 90) (effects (font (size 1.27 1.27)) (justify right)))
  (property "Footprint" "TCRT5000:OPTO_TCRT5000" (at 156.21 45.72 0) (effects (font (size 1.27 1.27)) (justify left bottom) (hide yes)))
  (property "Datasheet" "" (at 156.21 45.72 0) (effects (font (size 1.27 1.27)) (justify left bottom) (hide yes)))
  (property "Description" "" (at 156.21 45.72 0) (effects (font (size 1.27 1.27)) (hide yes)))
  (property "MAXIMUM_PACKAGE_HEIGHT" "7.2mm" (at 156.21 45.72 0) (effects (font (size 1.27 1.27)) (justify left bottom) (hide yes)))
  (property "STANDARD" "Manufacturer recommendations" (at 156.21 45.72 0) (effects (font (size 1.27 1.27)) (justify left bottom) (hide yes)))
  (property "PARTREV" "1.7" (at 156.21 45.72 0) (effects (font (size 1.27 1.27)) (justify left bottom) (hide yes)))
  (property "MANUFACTURER" "Vishay" (at 156.21 45.72 0) (effects (font (size 1.27 1.27)) (justify left bottom) (hide yes)))
  (pin "A")
  (pin "CATH")
  (pin "COLL")
  (pin "E"))
 (symbol
  (lib_id "Device:R")
  (at 67.31 31.75 0)
  (unit 1)
  (exclude_from_sim no)
  (in_bom yes)
  (on_board yes)
  (dnp no)
  (property "Reference" "R1" (at 63.5 30.48 0) (effects (font (size 1.27 1.27)) (justify left)))
  (property "Value" "4.7k" (at 67.31 34.29 90) (effects (font (size 1.27 1.27)) (justify left)))
  (property "Footprint" "Resistor_SMD:R_1206_3216Metric_Pad1.30x1.75mm_HandSolder" (at 65.532 31.75 90) (effects (font (size 1.27 1.27)) (hide yes)))
  (property "Datasheet" "~" (at 67.31 31.75 0) (effects (font (size 1.27 1.27)) (hide yes)))
  (property "Description" "" (at 67.31 31.75 0) (effects (font (size 1.27 1.27)) (hide yes)))
  (pin "1")
  (pin "2"))
 (symbol
  (lib_id "power:+3V3")
  (at 245.2116 41.529 0)
  (unit 1)
  (exclude_from_sim no)
  (in_bom yes)
  (on_board yes)
  (dnp no)
  (fields_autoplaced yes)
  (property "Reference" "#PWR0118" (at 245.2116 45.339 0) (effects (font (size 1.27 1.27)) (hide yes)))
  (property "Value" "+3V3" (at 245.2116 37.9245 0) (effects (font (size 1.27 1.27))))
  (property "Footprint" "" (at 245.2116 41.529 0) (effects (font (size 1.27 1.27)) (hide yes)))
  (property "Datasheet" "" (at 245.2116 41.529 0) (effects (font (size 1.27 1.27)) (hide yes)))
  (property "Description" "" (at 245.2116 41.529 0) (effects (font (size 1.27 1.27)) (hide yes)))
  (pin "1"))
 (symbol
  (lib_id "TCRT5000:TCRT5000")
  (at 97.79 45.72 90)
  (unit 1)
  (exclude_from_sim no)
  (in_bom yes)
  (on_board yes)
  (dnp no)
  (fields_autoplaced yes)
  (property "Reference" "U2" (at 104.14 44.4499 90) (effects (font (size 1.27 1.27)) (justify right)))
  (property "Value" "TCRT5000" (at 104.14 46.9899 90) (effects (font (size 1.27 1.27)) (justify right)))
  (property "Footprint" "TCRT5000:OPTO_TCRT5000" (at 97.79 45.72 0) (effects (font (size 1.27 1.27)) (justify left bottom) (hide yes)))
  (property "Datasheet" "" (at 97.79 45.72 0) (effects (font (size 1.27 1.27)) (justify left bottom) (hide yes)))
  (property "Description" "" (at 97.79 45.72 0) (effects (font (size 1.27 1.27)) (hide yes)))
  (property "MAXIMUM_PACKAGE_HEIGHT" "7.2mm" (at 97.79 45.72 0) (effects (font (size 1.27 1.27)) (justify left bottom) (hide yes)))
  (property "STANDARD" "Manufacturer recommendations" (at 97.79 45.72 0) (effects (font (size 1.27 1.27)) (justify left bottom) (hide yes)))
  (property "PARTREV" "1.7" (at 97.79 45.72 0) (effects (font (size 1.27 1.27)) (justify left bottom) (hide yes)))
  (property "MANUFACTURER" "Vishay" (at 97.79 45.72 0) (effects (font (size 1.27 1.27)) (justify left bottom) (hide yes)))
  (pin "A")
  (pin "CATH")
  (pin "COLL")
  (pin "E"))
 (sheet_instances
  (path ""
   (page "1"))))
